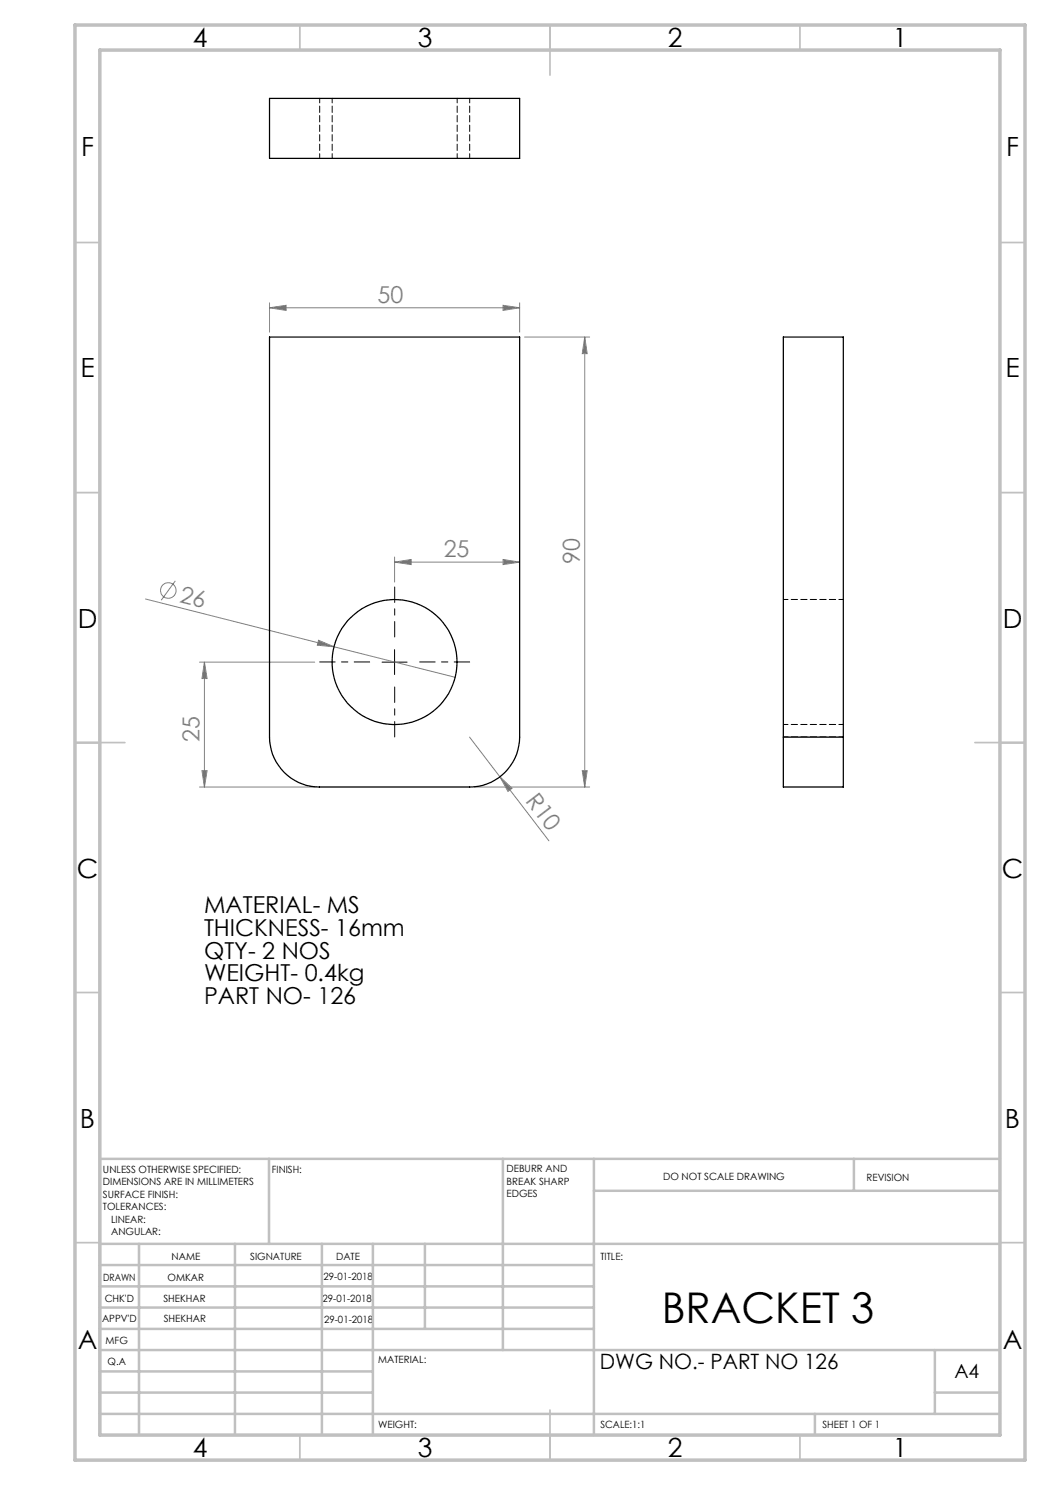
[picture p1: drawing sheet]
<svg xmlns="http://www.w3.org/2000/svg" width="210mm" height="297mm" viewBox="0 0 210 297" stroke-linecap="round" stroke-linejoin="round" font-family="sans-serif">
<g fill="none" stroke="#808080" stroke-width=".2">
<path d="M53.9 61.6l3.3-.5v1zM53.9 60.6v5.8M53.9 61.6h50M100.6 61.1l3.3 .5-3.3 .5zM103.9 60.6v5.8M104.9 67.4h13M116.9 67.4l.5 3.3h-.9zM116.9 67.4v90M29.1 119.8l62 15.7M35.1 116.2l-2.9 3.8M78.9 112.4l3.3-.5v1zM78.9 111.4v5"/>
<path d="M78.9 112.4h25M100.6 111.9l3.3 .5-3.3 .5zM39.9 132.4h23M40.9 132.4v25M40.9 132.4l.5 3.3h-1zM63.7 128.1l3.1 1.3-3.3-.4zM39.9 157.4h23M40.4 154.1h1l-.5 3.3zM93.9 147.4l6.1 8M94.9 157.4h23M100 155.4l2.4 2.3-.8 .6zM100 155.4l9.8 12.8"/>
<path d="M116.5 154.1h.9l-.5 3.3z"/>
<circle cx="33.7" cy="118.1" r="1.56"/>
</g>
<path d="M73.9 132.4h-10M78.9 127.4v-10M78.9 137.4v10M83.9 132.4h10" fill="none" stroke="#000" stroke-width=".2" stroke-dasharray="15.2 1.3 1.3 1.3" stroke-dashoffset="12.1"/>
<path d="M76.4 132.4h5M78.9 129.9v5" fill="none" stroke="#000" stroke-width=".2"/>
<g fill="none" stroke="#c0c0c0" stroke-width=".35">
<path d="M60 5v5M110 5v10M160 5v5M15 48.5h5M200 48.5h5M15 98.5h5M200 98.5h5M15 148.5h10M195 148.5h10M15 198.5h5M200 198.5h5M15 248.5h5"/>
<path d="M200 248.5h5M60 287v5M110 282v10M160 287v5"/>
</g>
<g fill="none" stroke="#c0c0c0" stroke-width=".5">
<path d="M53.8 231.8v17M100.6 231.8v38.2M118.8 231.8v55.2M118.8 238.2h81.2M170.8 231.8v6.4M200 231.8h-180v55.2M20 248.8h180M20 257.3h98.8M20 253h98.8M27.8 248.8v38.2M47 248.8v38.2M64.4 248.8v38.2"/>
<path d="M74.6 248.8v38.2M85 248.8v17M20 265.8h98.8M20 261.5h98.8M20 278.5h54.6M20 274.3h54.6M20 270h180M187 278.5h13M187 270v12.8M20 282.8h180M163 282.8v4.2"/>
</g>
<path d="M15 5h190v287h-190zM20 10h180v277h-180z" fill="none" stroke="#c0c0c0" stroke-width=".7"/>
<g fill="#808080">
<path d="M63.7 128.1l3.1 1.3-3.3-.4z"/>
<path d="M100 155.4l2.4 2.3-.8 .6z"/>
<path d="M100.6 61.1l3.3 .5-3.3 .5zM53.9 61.6l3.3-.5v1z"/>
<path d="M78.9 112.4l3.3-.5v1zM100.6 111.9l3.3 .5-3.3 .5z"/>
<path d="M116.5 154.1h.9l-.5 3.3zM116.9 67.4l.5 3.3h-.9z"/>
<path d="M40.9 132.4l.5 3.3h-1zM40.4 154.1h1l-.5 3.3z"/>
</g>
<g fill="none" stroke="#000" stroke-width=".25">
<path d="M53.9 19.7h50v12h-50zM53.9 67.4h50v80a10 10 0 0 1-10 10h-30a10 10 0 0 1-10-10zM156.7 147.4v10h12v-10M156.7 147.4v-80h12v80M156.7 147.4h12"/>
<circle cx="78.9" cy="132.4" r="12.5"/>
</g>
<path d="M66.4 19.7v12M63.9 31.7v-12M91.4 31.7v-12M93.9 31.7v-12M168.7 119.9h-12M156.7 147.4h12M156.7 144.9h12" fill="none" stroke="#000" stroke-width=".2" stroke-dasharray="1.3 .6" stroke-dashoffset=".3"/>
<text font-size="8.5" x="132.4" y="264.5">BRACKET 3</text>
<g font-size="5.3">
<text x="38.5" y="9.5">4</text>
<text x="83.5" y="9.5">3</text>
<text x="133.6" y="9.5">2</text>
<text x="178.6" y="9.5">1</text>
<text x="16.2" y="31.3">F</text>
<text x="201.2" y="31.3">F</text>
<text x="16.1" y="75.5">E</text>
<text x="201.1" y="75.5">E</text>
<text x="15.5" y="125.5">D</text>
<text x="200.5" y="125.5">D</text>
<text x="15.4" y="175.5">C</text>
<text x="200.4" y="175.5">C</text>
<text x="16" y="225.5">B</text>
<text x="201" y="225.5">B</text>
<text x="15.5" y="269.8">A</text>
<text x="200.5" y="269.8">A</text>
<text x="38.5" y="291.5">4</text>
<text x="83.5" y="291.5">3</text>
<text x="133.6" y="291.5">2</text>
<text x="178.6" y="291.5">1</text>
</g>
<g font-size="4.7" fill="#808080">
<text x="75.5" y="60.5">50</text>
<text x="88.7" y="111.4">25</text>
<text x="116" y="112.8" transform="rotate(-90 116 112.8)">90</text>
<text x="35.8" y="120.4" transform="rotate(14 35.8 120.4)">26</text>
<text x="39.9" y="148.3" transform="rotate(-90 39.9 148.3)">25</text>
<text x="105" y="160.2" transform="rotate(53 105 160.2)">R10</text>
</g>
<g font-size="4.7">
<text x="40.8" y="182.7">MATERIAL- MS</text>
<text x="40.8" y="187.2">THICKNESS- 16mm</text>
<text x="40.8" y="191.7">QTY- 2 NOS</text>
<text x="40.8" y="196.2">WEIGHT- 0.4kg</text>
<text x="40.8" y="200.8">PART NO- 126</text>
</g>
<text font-size="4.2" x="120" y="273.8">DWG NO.- PART NO 126</text>
<text font-size="3.9" x="190.9" y="275.5">A4</text>
<g font-size="2">
<text x="20.6" y="234.6">UNLESS OTHERWISE SPECIFIED:</text>
<text x="20.6" y="237.1">DIMENSIONS ARE IN MILLIMETERS</text>
<text x="20.6" y="239.6">SURFACE FINISH:</text>
<text x="54.4" y="234.6">FINISH:</text>
<text x="101.3" y="234.5">DEBURR AND</text>
<text x="101.3" y="237">BREAK SHARP</text>
<text x="101.3" y="239.5">EDGES</text>
<text x="132.6" y="236">DO NOT SCALE DRAWING</text>
<text x="173.3" y="236.2">REVISION</text>
<text x="20.6" y="242.1">TOLERANCES:</text>
<text x="22.2" y="244.6">LINEAR:</text>
<text x="22.2" y="247.1">ANGULAR:</text>
<text x="34.3" y="252">NAME</text>
<text x="50" y="251.9">SIGNATURE</text>
<text x="67.2" y="251.9">DATE</text>
<text x="120.1" y="251.9">TITLE:</text>
<text x="20.6" y="256.1">DRAWN</text>
<text x="33.5" y="256.1">OMKAR</text>
<text x="64.7" y="255.9">29-01-2018</text>
<text x="20.9" y="260.3">CHK'D</text>
<text x="32.7" y="260.3">SHEKHAR</text>
<text x="64.5" y="260.3">29-01-2018</text>
<text x="20.4" y="264.4">APPV'D</text>
<text x="21.1" y="268.8">MFG</text>
<text x="32.8" y="264.4">SHEKHAR</text>
<text x="64.8" y="264.6">29-01-2018</text>
<text x="21.5" y="273">Q.A</text>
<text x="75.6" y="272.5">MATERIAL:</text>
<text x="75.6" y="285.5">WEIGHT:</text>
<text x="120.1" y="285.6">SCALE:1:1</text>
<text x="164.5" y="285.6">SHEET 1 OF 1</text>
</g>
</svg>
